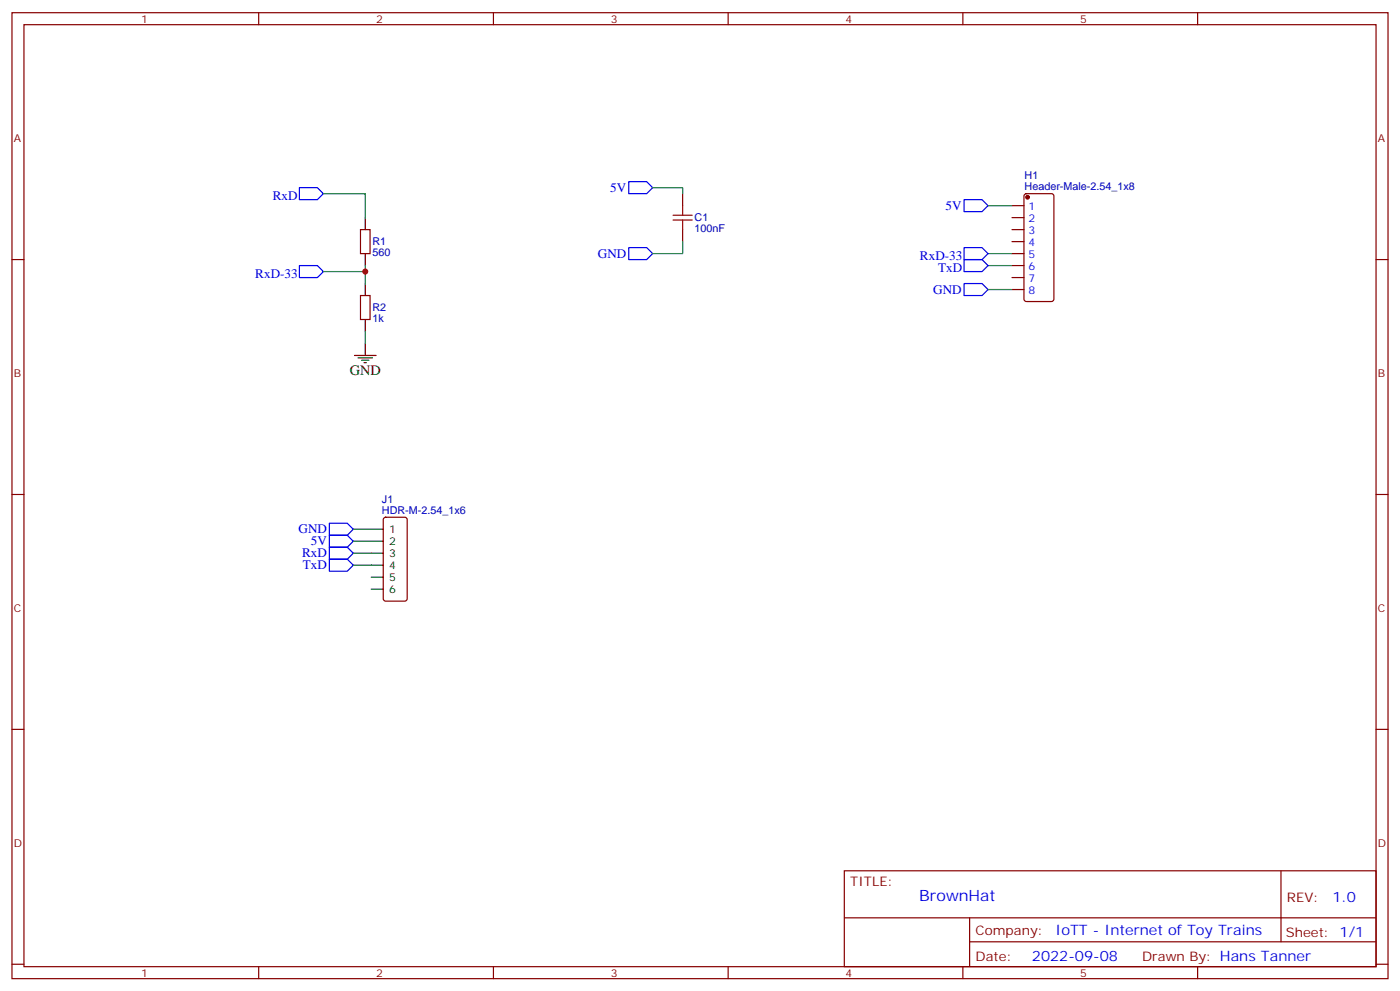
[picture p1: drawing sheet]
<svg xmlns="http://www.w3.org/2000/svg" width="412mm" height="292mm" viewBox="0 0 412 292" stroke-linecap="round" stroke-linejoin="round" font-family="sans-serif">
<g fill="none" stroke="#870000" stroke-width=".35">
<path d="M3.5 3.7h405.4v284.4h-405.4zM7.1 7.3h398.2v277.3h-398.2zM76.2 3.7v3.6M145.3 3.7v3.6M214.5 3.7v3.6M283.6 3.7v3.6M352.8 3.7v3.6M201.1 57v3.5M301.9 57.2l.4-.2h7.4l.7 .4v30.7l-.4 .6-7.7 .1-.6-.5-.1-30.6zM3.5 76.4h3.6M106.2 67.6h2.8v7h-2.8zM201.1 67.6v3.5"/>
<path d="M298.1 60.5h3.5M298.1 64.1h3.5M298.1 67.6h3.5M298.1 71.1h3.5M298.1 74.6h3.5M298.1 78.2h3.5M405.3 76.4h3.6M106.2 87h2.8v7.1h-2.8zM298.1 81.7h3.5M298.1 85.2h3.5M3.5 145.6h3.6M113.1 152.5l.5-.2h5.6l.7 .4v23.5l-.4 .7-5.9 .1-.7-.5v-23.5z"/>
<path d="M405.3 145.6h3.6M3.5 214.7h3.6M405.3 214.7h3.6M248.7 256.3h156.6v28.3h-156.6zM377.3 256.4v20.8M248.7 270.2h156.5M285.6 277.2h119.6M285.6 270.2v14.1M3.5 283.8h3.6M76.2 284.6v3.5M145.3 284.6v3.5M214.5 284.6v3.5"/>
<path d="M283.6 284.6v3.5M352.8 284.6v3.5M405.3 283.8h3.6"/>
</g>
<g fill="none" stroke="#000" stroke-width=".35">
<path d="M107.6 64.1v3.5M107.6 74.6v3.6M107.6 83.5v3.5M107.6 94.1v3.5M104.4 104.6h6.4M105.5 105.3h4.2M106.5 106h2.2M107.2 106.8h.7M107.6 101.1v3.5M109.4 155.8h3.5M109.4 159.3h3.5M109.4 162.8h3.5"/>
<path d="M109.4 166.4h3.5M109.4 169.9h3.5M109.4 173.4h3.5"/>
</g>
<g fill="none" stroke="#008700" stroke-width=".35">
<path d="M95.2 57h12.4v7.1M192.3 55.2h8.8v1.8M95.2 79.9h12.4M107.6 78.2v5.3M201.1 71.1v3.5h-8.8M291 78.2h7.1M291 74.6h7.1M291 60.5h7.1M107.6 97.6v3.5M291 85.2h7.1M104.1 155.8h5.3M104.1 159.3h5.3"/>
<path d="M104.1 162.8h5.3M104.1 166.4h5.3"/>
</g>
<path d="M88.2 55.2h5.3l1.7 1.8-1.7 1.8h-5.3zM185.2 53.5h5.3l1.8 1.7-1.8 1.8h-5.3zM284 58.8h5.3l1.7 1.7-1.7 1.8h-5.3zM88.2 78.2h5.3l1.7 1.7-1.7 1.8h-5.3zM185.2 72.9h5.3l1.8 1.7-1.8 1.8h-5.3zM284 76.4h5.3l1.7 1.8-1.7 1.7h-5.3zM284 72.9h5.3l1.7 1.7-1.7 1.8h-5.3zM284 83.5h5.3l1.7 1.7-1.7 1.8h-5.3zM97 154h5.3l1.8 1.8-1.8 1.8h-5.3zM97 157.6h5.3l1.8 1.7-1.8 1.8h-5.3zM97 161.1h5.3l1.8 1.7-1.8 1.8h-5.3zM97 164.6h5.3l1.8 1.8-1.8 1.7h-5.3z" fill="none" stroke="#00f" stroke-width=".35"/>
<circle cx="302.7" cy="58.1" r=".53" fill="#870000" stroke="#870000" stroke-width=".35"/>
<path d="M198.3 64.8h5.6M198.3 63.4h5.6M201.1 60.5v2.9M201.1 64.8v2.8" fill="none" stroke="#a10000" stroke-width=".35"/>
<circle cx="107.6" cy="79.9" r=".88" fill="#c00"/>
<text font-size="4.6" fill="#00f" x="270.8" y="265.4">BrownHat</text>
<text font-size="4.2" x="103" y="110.3">GND</text>
<g font-size="4.2" fill="#00f">
<text x="392.5" y="265.6">1.0</text>
<text x="310.9" y="275.2">IoTT - Internet of Toy Trains</text>
<text x="304" y="283">2022-09-08</text>
</g>
<g font-size="3.9" fill="#00f">
<text x="80.4" y="58.8">RxD</text>
<text x="179.8" y="56.5">5V</text>
<text x="278.5" y="61.8">5V</text>
<text x="176.1" y="75.9">GND</text>
<text x="271" y="76.4">RxD-33</text>
<text x="75.2" y="81.7">RxD-33</text>
<text x="276.4" y="79.9">TxD</text>
<text x="274.9" y="86.5">GND</text>
<text x="87.9" y="157">GND</text>
<text x="91.6" y="160.6">5V</text>
<text x="89" y="164.1">RxD</text>
<text x="89.2" y="167.6">TxD</text>
</g>
<g font-size="3.9" fill="#800">
<text x="250.5" y="260.9">TITLE:</text>
<text x="379.1" y="265.6">REV:</text>
<text x="287.4" y="275.1">Company:</text>
<text x="378.7" y="275.7">Sheet: 1/1</text>
<text x="287.4" y="282.8">Date:</text>
<text x="336.4" y="282.9">Drawn By: Hans Tanner</text>
</g>
<g font-size="3.2" fill="#800">
<text x="41.6" y="6.7">1</text>
<text x="110.8" y="6.7">2</text>
<text x="179.9" y="6.7">3</text>
<text x="249.1" y="6.7">4</text>
<text x="318.2" y="6.7">5</text>
<text x="4.1" y="41.8">A</text>
<text x="405.9" y="41.8">A</text>
<text x="4.1" y="111">B</text>
<text x="405.9" y="111">B</text>
<text x="4.1" y="180.1">C</text>
<text x="405.9" y="180.1">C</text>
<text x="4.1" y="249.3">D</text>
<text x="405.9" y="249.3">D</text>
<text x="41.6" y="287.5">1</text>
<text x="110.8" y="287.5">2</text>
<text x="179.9" y="287.5">3</text>
<text x="249.1" y="287.5">4</text>
<text x="318.2" y="287.5">5</text>
</g>
<g font-size="3.2" fill="#000080">
<text x="301.8" y="52.8">H1</text>
<text x="301.8" y="56">Header-Male-2.54_1x8</text>
<text x="204.6" y="65.2">C1</text>
<text x="204.6" y="68.3">100nF</text>
<text x="109.7" y="75.4">560</text>
<text x="109.7" y="72.2">R1</text>
<text x="109.7" y="94.8">1k</text>
<text x="109.7" y="91.6">R2</text>
<text x="112.5" y="148.1">J1</text>
<text x="112.5" y="151.2">HDR-M-2.54_1x6</text>
</g>
<g font-size="3.2" fill="#00f">
<text x="302.9" y="61.9">1</text>
<text x="302.9" y="65.5">2</text>
<text x="302.9" y="69">3</text>
<text x="302.9" y="72.5">4</text>
<text x="302.9" y="76.1">5</text>
<text x="302.9" y="79.6">6</text>
<text x="302.9" y="83.1">7</text>
<text x="302.9" y="86.6">8</text>
</g>
<g font-size="3.2">
<text x="114.7" y="156.8">1</text>
<text x="114.7" y="160.4">2</text>
<text x="114.7" y="163.9">3</text>
<text x="114.7" y="167.4">4</text>
<text x="114.7" y="171">5</text>
<text x="114.7" y="174.5">6</text>
</g>
</svg>
